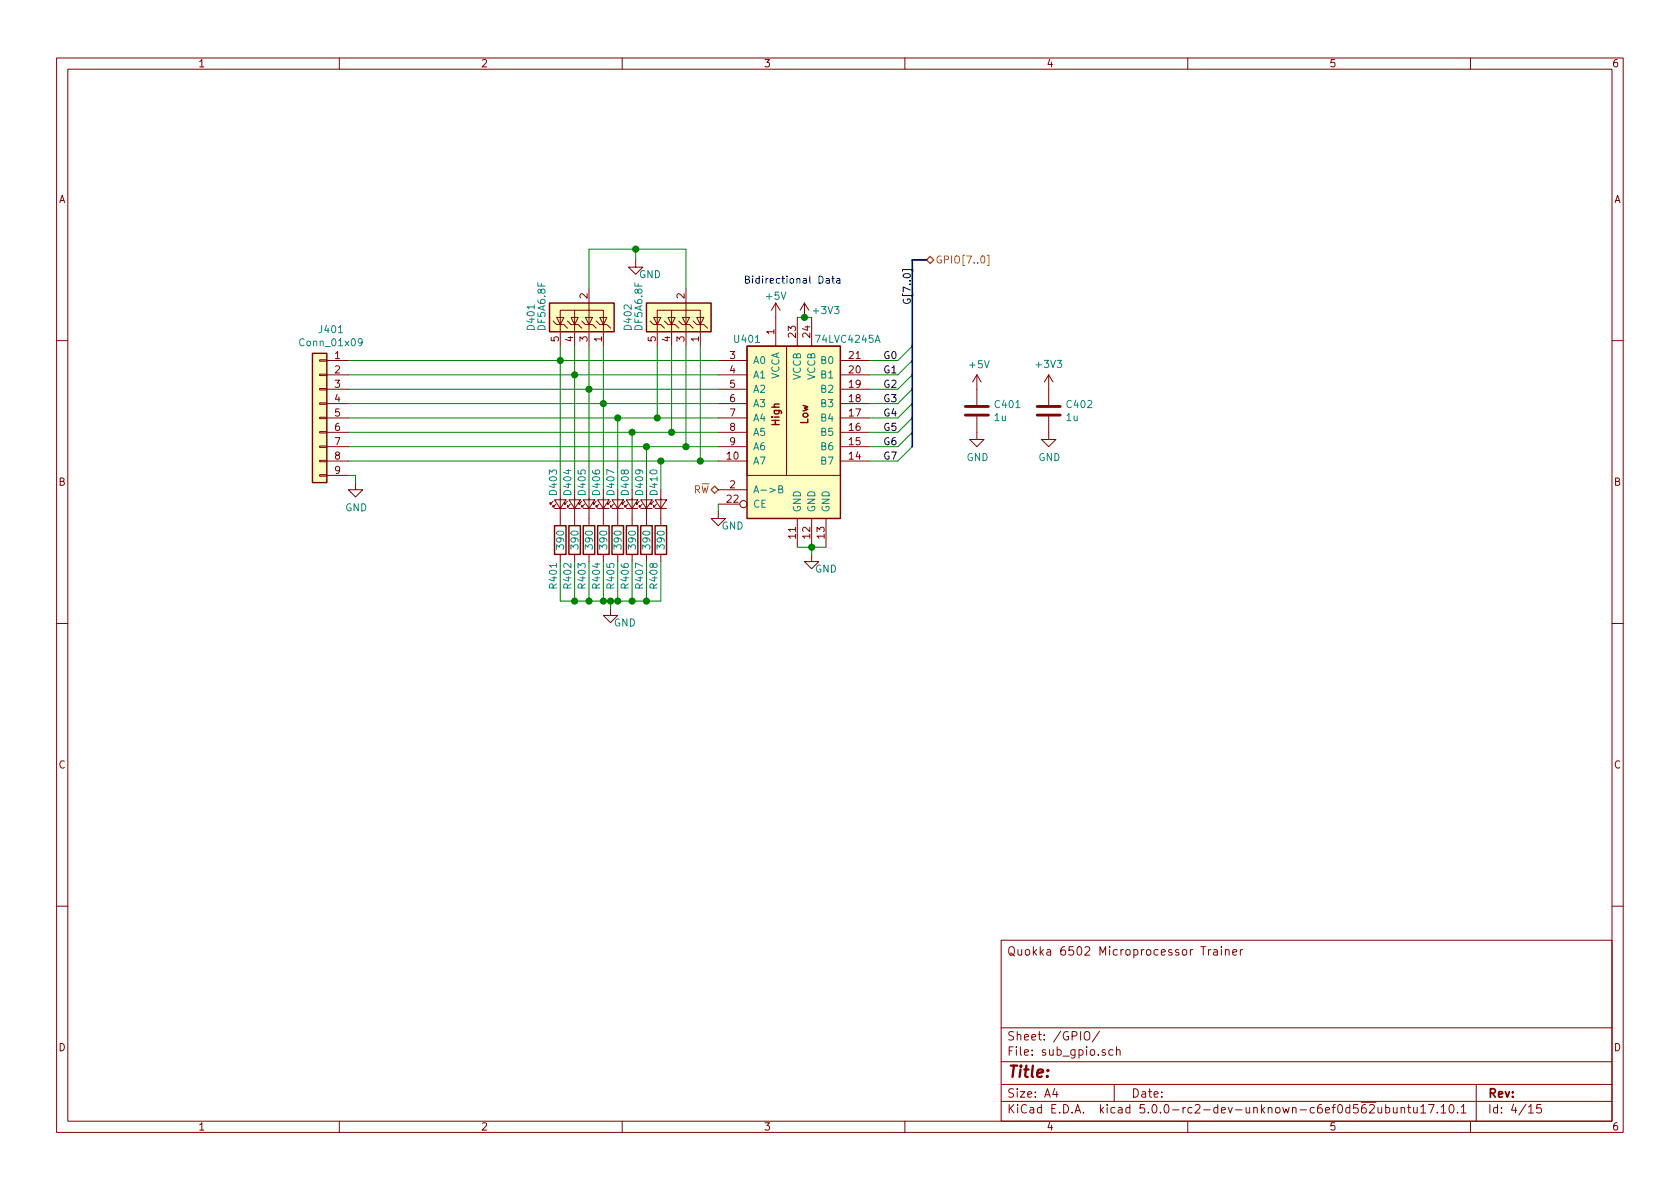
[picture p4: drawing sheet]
EESchema Schematic File Version 4
LIBS:quokka-cache
EELAYER 26 0
EELAYER END
$Descr A4 11693 8268
encoding utf-8
Sheet 4 15
Title ""
Date ""
Rev ""
Comp ""
Comment1 ""
Comment2 ""
Comment3 ""
Comment4 "Quokka 6502 Microprocessor Trainer"
$EndDescr
Text HLabel 5000 3400 0    50   BiDi ~ 0
R~W
Text HLabel 6450 1800 2    50   BiDi ~ 0
GPIO[7..0]
$Comp
L power:GND #PWR0410
U 1 1
P 5650 3850
F 0 "#PWR0410" H 5650 3600 50  0001 C CNN
F 1 "GND" H 5750 3750 50  0000 C CNN
F 2 "" H 5650 3850 50  0001 C CNN
F 3 "" H 5650 3850 50  0001 C CNN
	1    5650 3850
	1    0    0    -1  
$EndComp
Wire Wire Line
	5650 3800 5650 3850
$Comp
L power:+5V #PWR0402
U 1 1
P 5400 2200
F 0 "#PWR0402" H 5400 2050 50  0001 C CNN
F 1 "+5V" H 5400 2350 50  0000 C CNN
F 2 "" H 5400 2200 50  0001 C CNN
F 3 "" H 5400 2200 50  0001 C CNN
	1    5400 2200
	1    0    0    -1  
$EndComp
$Comp
L power:+3V3 #PWR0403
U 1 1
P 5600 2200
F 0 "#PWR0403" H 5600 2050 50  0001 C CNN
F 1 "+3V3" H 5750 2250 50  0000 C CNN
F 2 "" H 5600 2200 50  0001 C CNN
F 3 "" H 5600 2200 50  0001 C CNN
	1    5600 2200
	1    0    0    -1  
$EndComp
Wire Wire Line
	5550 2200 5600 2200
Wire Wire Line
	5600 2200 5650 2200
Connection ~ 5600 2200
$Comp
L quokka:74LVC4245A U401
U 1 1
P 5500 3000
F 0 "U401" H 5200 3650 50  0000 C CNN
F 1 "74LVC4245A" H 5900 3650 50  0000 C CNN
F 2 "Package_SO:TSSOP-24_4.4x7.8mm_P0.65mm" H 5500 3000 50  0001 C CNN
F 3 "https://assets.nexperia.com/documents/data-sheet/74LVC4245A.pdf" H 5500 3000 50  0001 C CNN
	1    5500 3000
	1    0    0    -1  
$EndComp
Text Notes 5175 1975 0    50   ~ 0
Bidirectional Data
Entry Wire Line
	6250 3200 6350 3100
Entry Wire Line
	6250 3100 6350 3000
Entry Wire Line
	6250 3000 6350 2900
Entry Wire Line
	6250 2900 6350 2800
Entry Wire Line
	6250 2800 6350 2700
Entry Wire Line
	6250 2700 6350 2600
Entry Wire Line
	6250 2600 6350 2500
Entry Wire Line
	6250 2500 6350 2400
Text Label 6250 2500 2    50   ~ 0
G0
Text Label 6250 2600 2    50   ~ 0
G1
Text Label 6250 2700 2    50   ~ 0
G2
Text Label 6250 2800 2    50   ~ 0
G3
Text Label 6250 2900 2    50   ~ 0
G4
Text Label 6250 3000 2    50   ~ 0
G5
Text Label 6250 3100 2    50   ~ 0
G6
Text Label 6250 3200 2    50   ~ 0
G7
Wire Wire Line
	6050 3200 6250 3200
Wire Wire Line
	6250 3100 6050 3100
Wire Wire Line
	6050 3000 6250 3000
Wire Wire Line
	6250 2900 6050 2900
Wire Wire Line
	6050 2800 6250 2800
Wire Wire Line
	6250 2700 6050 2700
Wire Wire Line
	6050 2600 6250 2600
Wire Wire Line
	6250 2500 6050 2500
Wire Bus Line
	6450 1800 6350 1800
Wire Wire Line
	5750 3800 5650 3800
Connection ~ 5650 3800
Wire Wire Line
	5550 3800 5650 3800
Wire Wire Line
	5000 3550 5000 3500
Text Label 6350 1850 3    50   ~ 0
G[7..0]
$Comp
L power:GND #PWR0409
U 1 1
P 5000 3550
F 0 "#PWR0409" H 5000 3300 50  0001 C CNN
F 1 "GND" H 5100 3450 50  0000 C CNN
F 2 "" H 5000 3550 50  0001 C CNN
F 3 "" H 5000 3550 50  0001 C CNN
	1    5000 3550
	1    0    0    -1  
$EndComp
$Comp
L Device:C C401
U 1 1
P 6800 2850
F 0 "C401" H 6915 2896 50  0000 L CNN
F 1 "1u" H 6915 2805 50  0000 L CNN
F 2 "Capacitor_SMD:C_0603_1608Metric" H 6838 2700 50  0001 C CNN
F 3 "~" H 6800 2850 50  0001 C CNN
	1    6800 2850
	1    0    0    -1  
$EndComp
$Comp
L power:GND #PWR0406
U 1 1
P 6800 3000
F 0 "#PWR0406" H 6800 2750 50  0001 C CNN
F 1 "GND" H 6805 2827 50  0000 C CNN
F 2 "" H 6800 3000 50  0001 C CNN
F 3 "" H 6800 3000 50  0001 C CNN
	1    6800 3000
	1    0    0    -1  
$EndComp
$Comp
L power:+5V #PWR0404
U 1 1
P 6800 2700
F 0 "#PWR0404" H 6800 2550 50  0001 C CNN
F 1 "+5V" H 6815 2873 50  0000 C CNN
F 2 "" H 6800 2700 50  0001 C CNN
F 3 "" H 6800 2700 50  0001 C CNN
	1    6800 2700
	1    0    0    -1  
$EndComp
$Comp
L Device:LED_Small D403
U 1 1
P 3900 3500
F 0 "D403" H 4150 3550 50  0000 R CNN
F 1 "LED_Small" V 3855 3432 50  0001 R CNN
F 2 "LED_SMD:LED_0805_2012Metric" V 3900 3500 50  0001 C CNN
F 3 "~" V 3900 3500 50  0001 C CNN
	1    3900 3500
	0    -1   -1   0   
$EndComp
$Comp
L Device:LED_Small D410
U 1 1
P 4600 3500
F 0 "D410" H 4850 3550 50  0000 R CNN
F 1 "LED_Small" V 4555 3432 50  0001 R CNN
F 2 "LED_SMD:LED_0805_2012Metric" V 4600 3500 50  0001 C CNN
F 3 "~" V 4600 3500 50  0001 C CNN
	1    4600 3500
	0    -1   -1   0   
$EndComp
$Comp
L Device:LED_Small D409
U 1 1
P 4500 3500
F 0 "D409" H 4750 3550 50  0000 R CNN
F 1 "LED_Small" V 4455 3432 50  0001 R CNN
F 2 "LED_SMD:LED_0805_2012Metric" V 4500 3500 50  0001 C CNN
F 3 "~" V 4500 3500 50  0001 C CNN
	1    4500 3500
	0    -1   -1   0   
$EndComp
$Comp
L Device:LED_Small D408
U 1 1
P 4400 3500
F 0 "D408" H 4650 3550 50  0000 R CNN
F 1 "LED_Small" V 4355 3432 50  0001 R CNN
F 2 "LED_SMD:LED_0805_2012Metric" V 4400 3500 50  0001 C CNN
F 3 "~" V 4400 3500 50  0001 C CNN
	1    4400 3500
	0    -1   -1   0   
$EndComp
$Comp
L Device:LED_Small D407
U 1 1
P 4300 3500
F 0 "D407" H 4550 3550 50  0000 R CNN
F 1 "LED_Small" V 4255 3432 50  0001 R CNN
F 2 "LED_SMD:LED_0805_2012Metric" V 4300 3500 50  0001 C CNN
F 3 "~" V 4300 3500 50  0001 C CNN
	1    4300 3500
	0    -1   -1   0   
$EndComp
$Comp
L Device:LED_Small D406
U 1 1
P 4200 3500
F 0 "D406" H 4450 3550 50  0000 R CNN
F 1 "LED_Small" V 4155 3432 50  0001 R CNN
F 2 "LED_SMD:LED_0805_2012Metric" V 4200 3500 50  0001 C CNN
F 3 "~" V 4200 3500 50  0001 C CNN
	1    4200 3500
	0    -1   -1   0   
$EndComp
$Comp
L Device:LED_Small D405
U 1 1
P 4100 3500
F 0 "D405" H 4350 3550 50  0000 R CNN
F 1 "LED_Small" V 4055 3432 50  0001 R CNN
F 2 "LED_SMD:LED_0805_2012Metric" V 4100 3500 50  0001 C CNN
F 3 "~" V 4100 3500 50  0001 C CNN
	1    4100 3500
	0    -1   -1   0   
$EndComp
$Comp
L Device:LED_Small D404
U 1 1
P 4000 3500
F 0 "D404" H 4250 3550 50  0000 R CNN
F 1 "LED_Small" V 3955 3432 50  0001 R CNN
F 2 "LED_SMD:LED_0805_2012Metric" V 4000 3500 50  0001 C CNN
F 3 "~" V 4000 3500 50  0001 C CNN
	1    4000 3500
	0    -1   -1   0   
$EndComp
$Comp
L Device:R R401
U 1 1
P 3900 3750
F 0 "R401" V 3850 3400 50  0000 L CNN
F 1 "390" V 3900 3675 50  0000 L CNN
F 2 "Resistor_SMD:R_0603_1608Metric" V 3830 3750 50  0001 C CNN
F 3 "~" H 3900 3750 50  0001 C CNN
	1    3900 3750
	1    0    0    -1  
$EndComp
$Comp
L Device:R R402
U 1 1
P 4000 3750
F 0 "R402" V 3950 3400 50  0000 L CNN
F 1 "390" V 4000 3675 50  0000 L CNN
F 2 "Resistor_SMD:R_0603_1608Metric" V 3930 3750 50  0001 C CNN
F 3 "~" H 4000 3750 50  0001 C CNN
	1    4000 3750
	1    0    0    -1  
$EndComp
$Comp
L Device:R R403
U 1 1
P 4100 3750
F 0 "R403" V 4050 3400 50  0000 L CNN
F 1 "390" V 4100 3675 50  0000 L CNN
F 2 "Resistor_SMD:R_0603_1608Metric" V 4030 3750 50  0001 C CNN
F 3 "~" H 4100 3750 50  0001 C CNN
	1    4100 3750
	1    0    0    -1  
$EndComp
$Comp
L Device:R R404
U 1 1
P 4200 3750
F 0 "R404" V 4150 3400 50  0000 L CNN
F 1 "390" V 4200 3675 50  0000 L CNN
F 2 "Resistor_SMD:R_0603_1608Metric" V 4130 3750 50  0001 C CNN
F 3 "~" H 4200 3750 50  0001 C CNN
	1    4200 3750
	1    0    0    -1  
$EndComp
$Comp
L Device:R R405
U 1 1
P 4300 3750
F 0 "R405" V 4250 3400 50  0000 L CNN
F 1 "390" V 4300 3675 50  0000 L CNN
F 2 "Resistor_SMD:R_0603_1608Metric" V 4230 3750 50  0001 C CNN
F 3 "~" H 4300 3750 50  0001 C CNN
	1    4300 3750
	1    0    0    -1  
$EndComp
$Comp
L Device:R R406
U 1 1
P 4400 3750
F 0 "R406" V 4350 3400 50  0000 L CNN
F 1 "390" V 4400 3675 50  0000 L CNN
F 2 "Resistor_SMD:R_0603_1608Metric" V 4330 3750 50  0001 C CNN
F 3 "~" H 4400 3750 50  0001 C CNN
	1    4400 3750
	1    0    0    -1  
$EndComp
$Comp
L Device:R R407
U 1 1
P 4500 3750
F 0 "R407" V 4450 3400 50  0000 L CNN
F 1 "390" V 4500 3675 50  0000 L CNN
F 2 "Resistor_SMD:R_0603_1608Metric" V 4430 3750 50  0001 C CNN
F 3 "~" H 4500 3750 50  0001 C CNN
	1    4500 3750
	1    0    0    -1  
$EndComp
$Comp
L Device:R R408
U 1 1
P 4600 3750
F 0 "R408" V 4550 3400 50  0000 L CNN
F 1 "390" V 4600 3675 50  0000 L CNN
F 2 "Resistor_SMD:R_0603_1608Metric" V 4530 3750 50  0001 C CNN
F 3 "~" H 4600 3750 50  0001 C CNN
	1    4600 3750
	1    0    0    -1  
$EndComp
$Comp
L Power_Protection:SP0504BAJT D401
U 1 1
P 4100 2200
F 0 "D401" V 4500 2300 50  0000 R CNN
F 1 "DF5A6.8F" V 4425 2300 50  0000 R CNN
F 2 "Package_TO_SOT_SMD:SOT-353_SC-70-5" H 4400 2150 50  0001 L CNN
F 3 "http://www.littelfuse.com/~/media/files/littelfuse/technical%20resources/documents/data%20sheets/sp05xxba.pdf" H 4225 2325 50  0001 C CNN
	1    4100 2200
	-1   0    0    1   
$EndComp
$Comp
L Power_Protection:SP0504BAJT D402
U 1 1
P 4775 2200
F 0 "D402" V 5175 2300 50  0000 R CNN
F 1 "DF5A6.8F" V 5100 2300 50  0000 R CNN
F 2 "Package_TO_SOT_SMD:SOT-353_SC-70-5" H 5075 2150 50  0001 L CNN
F 3 "http://www.littelfuse.com/~/media/files/littelfuse/technical%20resources/documents/data%20sheets/sp05xxba.pdf" H 4900 2325 50  0001 C CNN
	1    4775 2200
	-1   0    0    1   
$EndComp
Wire Wire Line
	5000 2700 4100 2700
Wire Wire Line
	2425 2500 3900 2500
Wire Wire Line
	2425 2900 4300 2900
Wire Wire Line
	2425 3100 4500 3100
Wire Wire Line
	4600 3400 4600 3200
Connection ~ 4600 3200
Wire Wire Line
	4600 3200 2425 3200
Wire Wire Line
	4500 3400 4500 3100
Connection ~ 4500 3100
Wire Wire Line
	4400 3400 4400 3000
Connection ~ 4400 3000
Wire Wire Line
	4400 3000 2425 3000
Wire Wire Line
	4300 3400 4300 2900
Connection ~ 4300 2900
Wire Wire Line
	4200 3400 4200 2800
Connection ~ 4200 2800
Wire Wire Line
	4200 2800 5000 2800
Wire Wire Line
	4000 3400 4000 2600
Connection ~ 4000 2600
Wire Wire Line
	4000 2600 5000 2600
Wire Wire Line
	2425 2800 4200 2800
Wire Wire Line
	4100 2700 4100 3400
Connection ~ 4100 2700
Wire Wire Line
	4100 2700 2425 2700
Wire Wire Line
	3900 3400 3900 2500
Connection ~ 3900 2500
Wire Wire Line
	3900 2500 5000 2500
Wire Wire Line
	2425 2600 4000 2600
Wire Wire Line
	4300 2900 4575 2900
Wire Wire Line
	4400 3000 4675 3000
Wire Wire Line
	4500 3100 4775 3100
Wire Wire Line
	4600 3200 4875 3200
Wire Wire Line
	4875 2400 4875 3200
Connection ~ 4875 3200
Wire Wire Line
	4875 3200 5000 3200
Wire Wire Line
	4775 2400 4775 3100
Connection ~ 4775 3100
Wire Wire Line
	4775 3100 5000 3100
Wire Wire Line
	4675 2400 4675 3000
Connection ~ 4675 3000
Wire Wire Line
	4675 3000 5000 3000
Wire Wire Line
	4575 2400 4575 2900
Connection ~ 4575 2900
Wire Wire Line
	4575 2900 5000 2900
Wire Wire Line
	4200 2400 4200 2800
Wire Wire Line
	4100 2400 4100 2700
Wire Wire Line
	4000 2400 4000 2600
Wire Wire Line
	3900 2400 3900 2500
$Comp
L power:GND #PWR0401
U 1 1
P 4425 1800
F 0 "#PWR0401" H 4425 1550 50  0001 C CNN
F 1 "GND" H 4525 1700 50  0000 C CNN
F 2 "" H 4425 1800 50  0001 C CNN
F 3 "" H 4425 1800 50  0001 C CNN
	1    4425 1800
	1    0    0    -1  
$EndComp
Wire Wire Line
	4100 2000 4100 1725
Wire Wire Line
	4100 1725 4425 1725
Wire Wire Line
	4425 1725 4425 1800
Wire Wire Line
	4425 1725 4775 1725
Wire Wire Line
	4775 1725 4775 2000
Connection ~ 4425 1725
$Comp
L power:GND #PWR0411
U 1 1
P 4250 4225
F 0 "#PWR0411" H 4250 3975 50  0001 C CNN
F 1 "GND" H 4350 4125 50  0000 C CNN
F 2 "" H 4250 4225 50  0001 C CNN
F 3 "" H 4250 4225 50  0001 C CNN
	1    4250 4225
	1    0    0    -1  
$EndComp
Wire Wire Line
	3900 4175 3900 3900
Wire Wire Line
	4000 3900 4000 4175
Connection ~ 4000 4175
Wire Wire Line
	4000 4175 3900 4175
Wire Wire Line
	4100 3900 4100 4175
Connection ~ 4100 4175
Wire Wire Line
	4100 4175 4000 4175
Wire Wire Line
	4200 3900 4200 4175
Wire Wire Line
	4200 4175 4100 4175
Wire Wire Line
	4300 3900 4300 4175
Wire Wire Line
	4400 3900 4400 4175
Wire Wire Line
	4400 4175 4300 4175
Wire Wire Line
	4500 3900 4500 4175
Wire Wire Line
	4500 4175 4400 4175
Connection ~ 4400 4175
Wire Wire Line
	4600 3900 4600 4175
Wire Wire Line
	4600 4175 4500 4175
Connection ~ 4500 4175
Wire Wire Line
	4200 4175 4250 4175
Connection ~ 4200 4175
Connection ~ 4300 4175
Wire Wire Line
	4250 4225 4250 4175
Connection ~ 4250 4175
Wire Wire Line
	4250 4175 4300 4175
$Comp
L Device:C C402
U 1 1
P 7300 2850
F 0 "C402" H 7415 2896 50  0000 L CNN
F 1 "1u" H 7415 2805 50  0000 L CNN
F 2 "Capacitor_SMD:C_0603_1608Metric" H 7338 2700 50  0001 C CNN
F 3 "~" H 7300 2850 50  0001 C CNN
	1    7300 2850
	1    0    0    -1  
$EndComp
$Comp
L power:GND #PWR0407
U 1 1
P 7300 3000
F 0 "#PWR0407" H 7300 2750 50  0001 C CNN
F 1 "GND" H 7305 2827 50  0000 C CNN
F 2 "" H 7300 3000 50  0001 C CNN
F 3 "" H 7300 3000 50  0001 C CNN
	1    7300 3000
	1    0    0    -1  
$EndComp
$Comp
L power:+3V3 #PWR0405
U 1 1
P 7300 2700
F 0 "#PWR0405" H 7300 2550 50  0001 C CNN
F 1 "+3V3" H 7300 2875 50  0000 C CNN
F 2 "" H 7300 2700 50  0001 C CNN
F 3 "" H 7300 2700 50  0001 C CNN
	1    7300 2700
	1    0    0    -1  
$EndComp
$Comp
L Connector_Generic:Conn_01x09 J401
U 1 1
P 2225 2900
F 0 "J401" H 2145 3517 50  0000 C CNN
F 1 "Conn_01x09" H 2145 3426 50  0000 C CNN
F 2 "Connector_PinHeader_2.54mm:PinHeader_1x09_P2.54mm_Vertical" H 2225 2900 50  0001 C CNN
F 3 "~" H 2225 2900 50  0001 C CNN
	1    2225 2900
	-1   0    0    -1  
$EndComp
$Comp
L power:GND #PWR0408
U 1 1
P 2475 3350
F 0 "#PWR0408" H 2475 3100 50  0001 C CNN
F 1 "GND" H 2480 3177 50  0000 C CNN
F 2 "" H 2475 3350 50  0001 C CNN
F 3 "" H 2475 3350 50  0001 C CNN
	1    2475 3350
	1    0    0    -1  
$EndComp
Wire Wire Line
	2475 3350 2475 3300
Wire Wire Line
	2475 3300 2425 3300
Wire Bus Line
	6350 1800 6350 3100
$EndSCHEMATC
